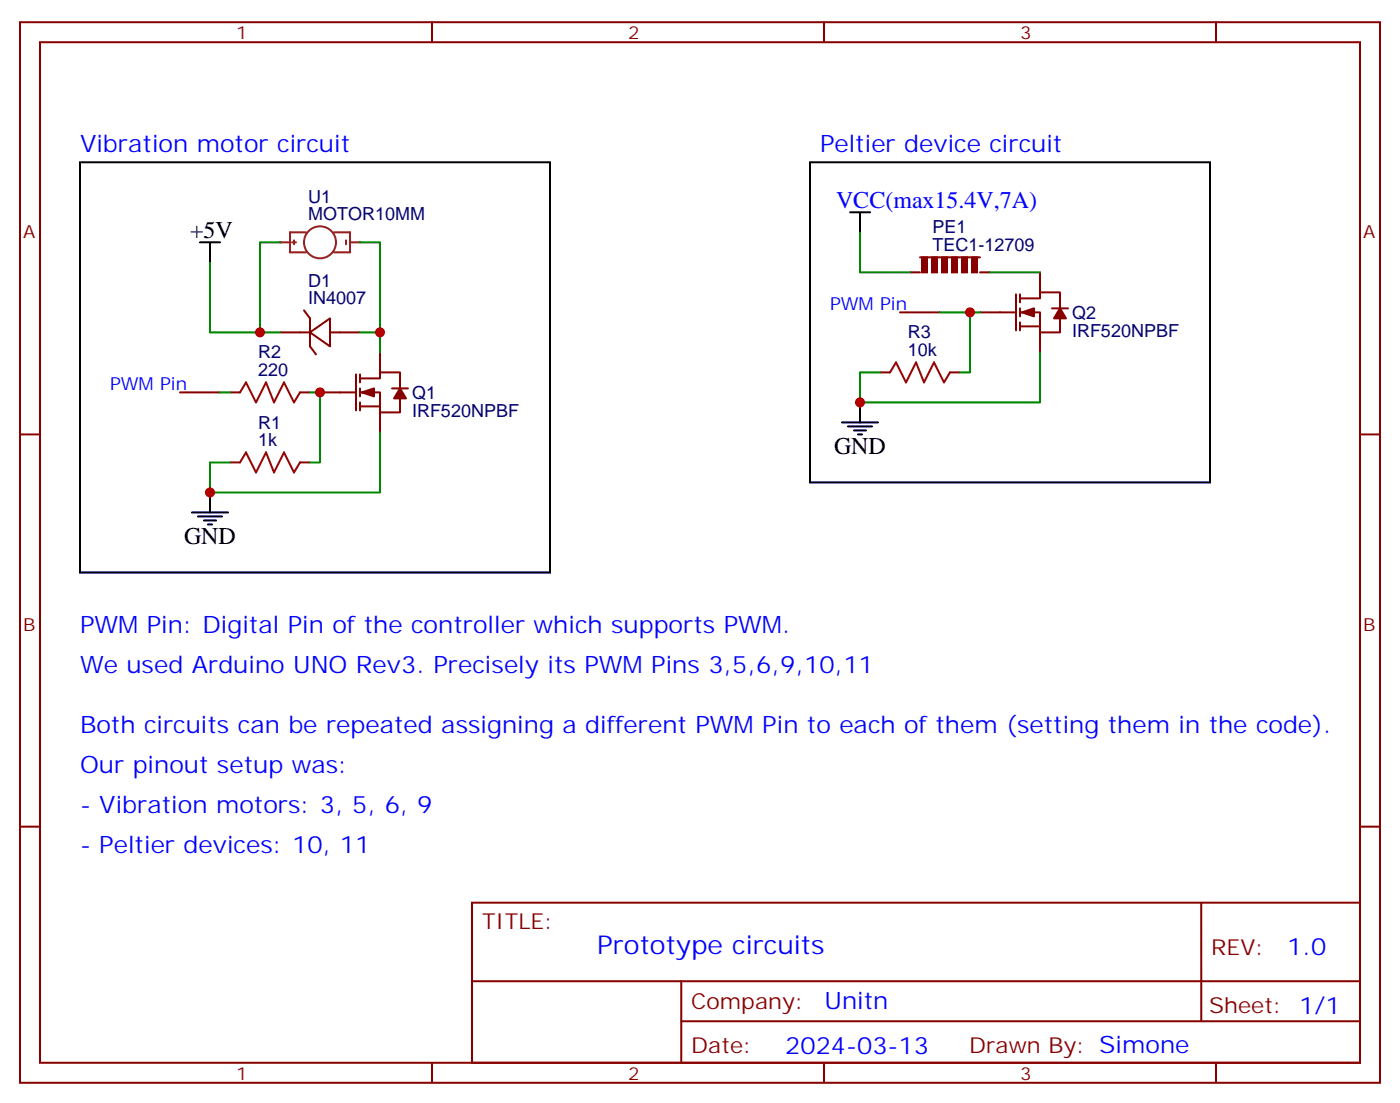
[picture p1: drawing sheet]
<svg xmlns="http://www.w3.org/2000/svg" width="247mm" height="194mm" viewBox="0 0 247 194" stroke-linecap="round" stroke-linejoin="round" font-family="sans-serif">
<g fill="none" stroke="#870000" stroke-width=".35">
<path d="M3.5 3.9h239.9v187h-239.9zM7.1 7.4h232.8v180h-232.8zM76.2 3.9v3.5M145.3 3.9v3.5M214.5 3.9v3.5M49.4 58.6h5.3M53.6 54.7l1.1 1.4v5l1 1.4M54.7 58.6l3.5-2.5v5zM58.2 58.6h5.3M172.9 55.1h6.3M179.2 51.9v6.3M179.9 52.6h3.5v-1.1h3.6v2.9"/>
<path d="M179.9 55.1h3.5v3.5h3.6v-2.5M179.9 57.5h3.5M179.9 51.9v1.4M179.9 54.4v1.4M179.9 56.8v1.4M183.4 48v3.5M183.4 58.6v3.5M185.6 54.4h2.8M3.5 76.6h3.6M40.6 69.2h1.7M52.9 69.2h1.8M56.4 69.2h6.4"/>
<path d="M62.8 66v6.4M63.5 66.7h3.5v-1h3.6v2.8M63.5 69.2h3.5v3.5h3.6v-2.5M63.5 71.6h3.5M63.5 66v1.4M63.5 68.5v1.4M63.5 70.9v1.5M67 62.1v3.6M67 72.7v3.5M69.1 68.5h2.9M155.2 65.7h1.8M167.6 65.7h1.7"/>
<path d="M239.9 76.6h3.5M40.6 81.5h1.7M52.9 81.5h1.8M3.5 145.7h3.6M83.3 159.1h156.6v28.3h-156.6zM211.9 159.2v20.8M239.9 145.7h3.5M83.3 173h156.5M120.2 173v14.1M76.2 187.4v3.5M120.2 180h119.6M145.3 187.4v3.5"/>
<path d="M214.5 187.4v3.5"/>
</g>
<g fill="#870000" stroke="#870000" stroke-width=".35">
<path d="M180.3 55.1l2.1-.7v1.4z"/>
<path d="M187 54.4l1 1.7h-2.1z"/>
<path d="M63.9 69.2l2.1-.7v1.4z"/>
<path d="M70.6 68.5l1 1.7h-2.1z"/>
</g>
<path d="M42.3 69.2l1.1-1.8 1.8 3.5 1.7-3.5 1.4 3.5 1.8-3.5 1.8 3.5 1-1.7M157 65.7l1-1.8 1.8 3.5 1.8-3.5 1.4 3.5 1.7-3.5 1.8 3.5 1.1-1.7M42.3 81.5l1.1-1.7 1.8 3.5 1.7-3.5 1.4 3.5 1.8-3.5 1.8 3.5 1-1.8" fill="none" stroke="#a10000" stroke-width=".35"/>
<g fill="none" stroke="#000" stroke-width=".35">
<path d="M149.9 37.4h3.6M151.7 37.4v3.6M35.3 42.7h3.5M37 42.7v3.5M148.5 74.5h6.4M149.6 75.2h4.2M150.6 75.9h2.2M151.3 76.6h.7M151.7 70.9v3.6M33.9 90.3h6.3M34.9 91.1h4.3M36 91.8h2.1"/>
<path d="M36.7 92.5h.7M37 86.8v3.5"/>
</g>
<g fill="#850000" stroke="#850000" stroke-width=".35">
<path d="M162.6 45.4h.9v2.6h-.9z"/>
<path d="M164.4 45.4h.9v2.6h-.9z"/>
<path d="M166.2 45.4h.8v2.6h-.8z"/>
<path d="M167.9 45.4h.9v2.6h-.9z"/>
<path d="M169.7 45.4h.9v2.6h-.9z"/>
<path d="M171.4 45.4h.9v2.6h-.9z"/>
</g>
<path d="M160.5 48h1.8M162.3 45.4h10.6M172.9 48h1.7" fill="none" stroke="#850000" stroke-width=".35"/>
<g fill="none" stroke="#8c2424" stroke-width=".35">
<path d="M49.4 42.7h1.8M51.5 42.7h.7M51.9 42.4v.7M54 41h-2.8v3.5h2.8M58.9 41h2.8v3.5h-2.8M61 42.4v.7M61.7 42.7h1.8"/>
<circle cx="56.4" cy="42.7" r="2.82"/>
</g>
<g fill="#8c2424">
<circle cx="49.4" cy="42.7" r=".18"/>
<circle cx="63.5" cy="42.7" r=".18"/>
</g>
<path d="M37 46.2v12.4h12.4M49.4 42.7h-3.5v15.9M63.5 58.6h3.5v3.5M63.5 42.7h3.5v15.9M151.7 41v7h8.8M165.8 55.1h7.1M171.1 55.1v10.6h-1.8M174.6 48h8.8M38.8 69.2h1.8M54.7 69.2h1.7v12.3h-1.7M67 76.2v10.6h-30v-5.3h3.6M183.4 62.1v8.8h-31.7v-5.2h3.5" fill="none" stroke="#008700" stroke-width=".35"/>
<path d="M14.1 28.6h82.9v72.3h-82.9zM142.9 28.6h70.5v56.5h-70.5z" fill="none" stroke="#000" stroke-width=".35"/>
<path d="M158.7 55.1h7.1M31.7 69.2h7.1" fill="none" stroke="#870000" stroke-width=".35"/>
<g fill="#c00">
<circle cx="45.9" cy="58.6" r=".88"/>
<circle cx="171.1" cy="55.1" r=".88"/>
<circle cx="151.7" cy="70.9" r=".88"/>
<circle cx="56.4" cy="69.2" r=".88"/>
<circle cx="67" cy="58.6" r=".88"/>
<circle cx="37" cy="86.8" r=".88"/>
</g>
<text font-size="4.6" fill="#00f" x="105.3" y="168.2">Prototype circuits</text>
<g font-size="4.2" fill="#00f">
<text x="14.1" y="26.8">Vibration motor circuit</text>
<text x="144.6" y="26.8">Peltier device circuit</text>
<text x="147.5" y="36.7">VCC(max15.4V,7A)</text>
<text x="14.1" y="111.5">PWM Pin: Digital Pin of the controller which supports PWM.</text>
<text x="14.1" y="118.6">We used Arduino UNO Rev3. Precisely its PWM Pins 3,5,6,9,10,11</text>
<text x="14.1" y="129.2">Both circuits can be repeated assigning a different PWM Pin to each of them (setting them in the code).</text>
<text x="14.1" y="136.2">Our pinout setup was:</text>
<text x="14.1" y="143.3">- Vibration motors: 3, 5, 6, 9</text>
<text x="14.1" y="150.3">- Peltier devices: 10, 11</text>
<text x="227.1" y="168.4">1.0</text>
<text x="145.4" y="178">Unitn</text>
<text x="138.5" y="185.8">2024-03-13</text>
</g>
<g font-size="4.2">
<text x="33.5" y="42">+5V</text>
<text x="147.1" y="80.1">GND</text>
<text x="32.5" y="96">GND</text>
</g>
<g font-size="3.9" fill="#800">
<text x="85" y="163.7">TITLE:</text>
<text x="213.6" y="168.4">REV:</text>
<text x="121.9" y="177.9">Company:</text>
<text x="213.3" y="178.5">Sheet: 1/1</text>
<text x="121.9" y="185.6">Date:</text>
<text x="171" y="185.7">Drawn By: Simone</text>
</g>
<g font-size="3.2" fill="#800">
<text x="41.6" y="6.9">1</text>
<text x="110.8" y="6.9">2</text>
<text x="179.9" y="6.9">3</text>
<text x="4.1" y="42">A</text>
<text x="240.4" y="42">A</text>
<text x="4.1" y="111.2">B</text>
<text x="240.4" y="111.2">B</text>
<text x="41.6" y="190.4">1</text>
<text x="110.8" y="190.4">2</text>
<text x="179.9" y="190.4">3</text>
</g>
<g font-size="3.2" fill="#000080">
<text x="54.3" y="35.7">U1</text>
<text x="54.3" y="38.8">MOTOR10MM</text>
<text x="164.5" y="41.1">PE1</text>
<text x="164.5" y="44.3">TEC1-12709</text>
<text x="54.3" y="53.7">IN4007</text>
<text x="54.3" y="50.6">D1</text>
<text x="160.1" y="59.6">R3</text>
<text x="189.1" y="59.4">IRF520NPBF</text>
<text x="189.1" y="56.2">Q2</text>
<text x="45.5" y="63.2">R2</text>
<text x="160.1" y="62.8">10k</text>
<text x="45.5" y="66.4">220</text>
<text x="72.7" y="70.3">Q1</text>
<text x="45.5" y="75.6">R1</text>
<text x="72.7" y="73.6">IRF520NPBF</text>
<text x="45.5" y="78.7">1k</text>
</g>
<g font-size="3.2" fill="#00f">
<text x="146.4" y="54.7">PWM Pin</text>
<text x="19.4" y="68.8">PWM Pin</text>
</g>
</svg>
